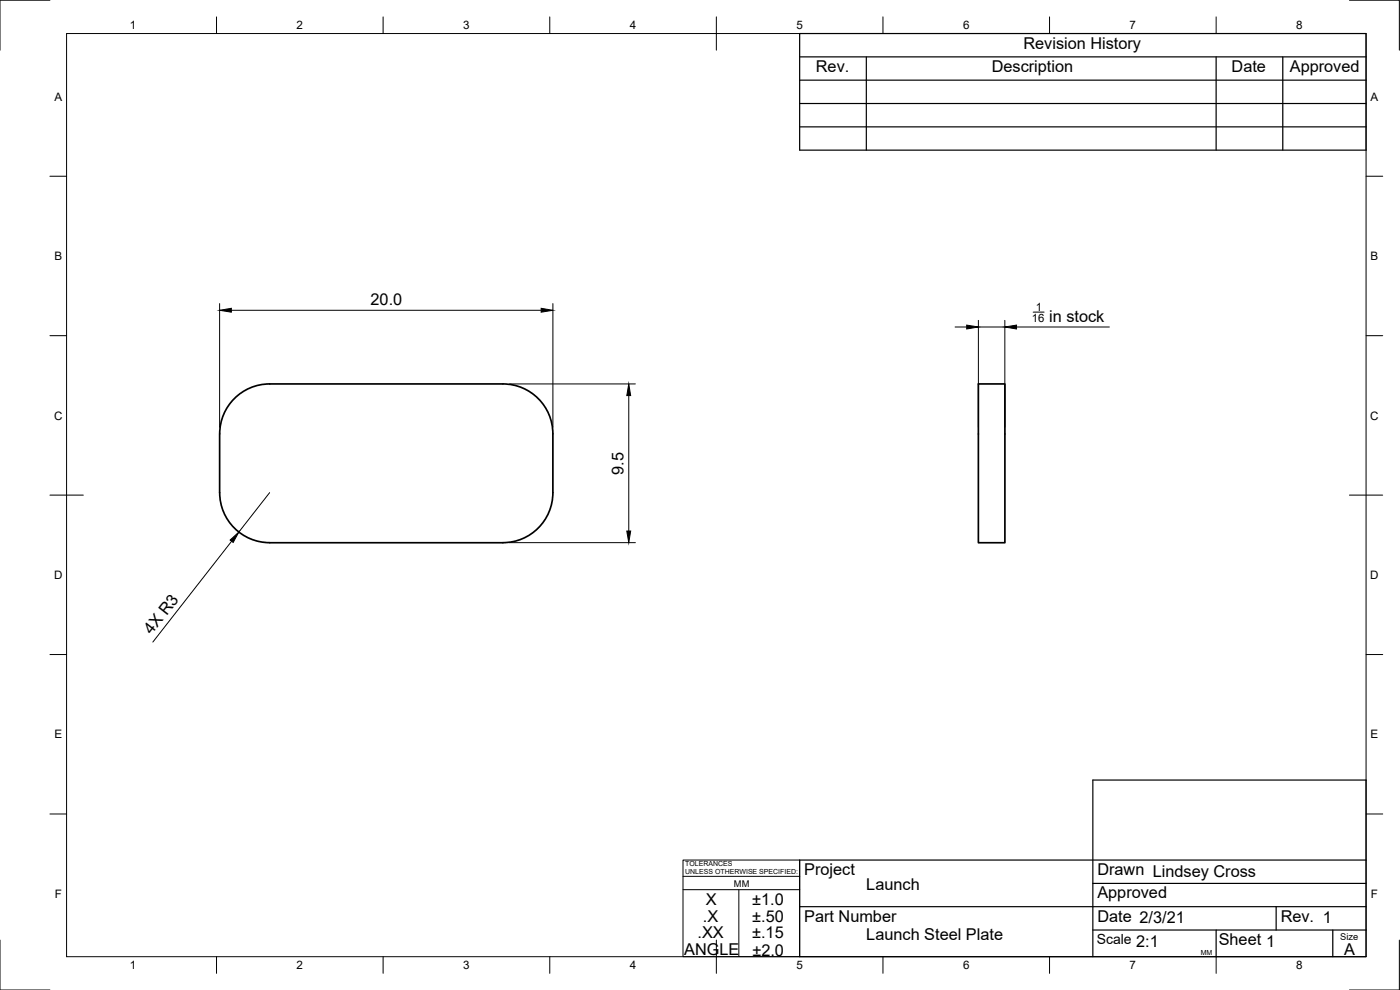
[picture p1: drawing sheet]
<svg xmlns="http://www.w3.org/2000/svg" width="420mm" height="297mm" viewBox="0 0 420 297" stroke-linecap="round" stroke-linejoin="round" font-family="sans-serif">
<!-- layer: Visible -->
<path d="M150.9 115.2h-70a15 15 0 0 0-15 15v17.6a15 15 0 0 0 15 15h70M150.9 115.2a15 15 0 0 1 15 15v17.6a15 15 0 0 1-15 15M293.6 115.2h8v47.6h-8z" fill="none" stroke="#000" stroke-width=".51"/>
<!-- layer: Border -->
<g fill="none" stroke="#000" stroke-width=".3">
<path d="M15 .1h-15v15M20 10.1h390v276.9h-390zM65 5.1v5M115 5.1v5M165 5.1v5M215 5.1v10M265 5.1v5M315 5.1v5M365 5.1v5M405 .1h15v15M15 52.9h5M410 52.9h5"/>
<path d="M15 100.7h5M410 100.7h5M15 148.6h10M405 148.6h10M15 196.4h5M410 196.4h5M15 244.2h5M410 244.2h5M0 282.1v14.9h15M65 287v5M115 287v5M165 287v5"/>
<path d="M215 282.1v9.9M265 287v5M315 287v5M365 287v5M420 282.1v14.9h-15"/>
</g>
<!-- layer: TitleBlock -->
<g fill="none" stroke="#000" stroke-width=".36">
<path d="M240 10.1h170v34.9h-170zM240 17.1h170M260 17.1v27.9M365 17.1v27.9M385 17.1v27.9M240 38.1h170M240 31.1h170M240 24.1h170M410 258h-170v29h170v-53h-82v53M240 272h170M328 279h82M328 265.1h82"/>
<path d="M365 279v8M383 272v7M400 279v8"/>
</g>
<path d="M205 258h35v29h-35zM205 262.9h35M205 266.9h35M221.7 266.9v20" fill="none" stroke="#000" stroke-width=".3"/>
<!-- layer: Dimensions -->
<g fill="none" stroke="#000" stroke-width=".3">
<path d="M65.9 91.1v37.1M69.4 93.1h93M165.9 91.1v37.1M286.6 98.1h3.5M293.6 96.1v32.1M293.6 98.1h8M301.6 96.1v32.1M305.1 98.1h27.8M310.1 93.6h3.3M152.9 115.2h37.8M188.7 118.7v40.6M80.9 147.8l-9.2 11.8"/>
<path d="M69.5 162.4l-23.6 30.2M152.9 162.8h37.8"/>
</g>
<path d="M65.9 93.1l3.5-.6v1.2zM162.4 92.5l3.5 .6-3.5 .6zM290.1 97.5l3.5 .6-3.5 .6zM301.6 98.1l3.5-.6v1.2zM188.7 115.2l.6 3.5h-1.2zM188.1 159.3h1.2l-.6 3.5zM69.1 162l2.6-2.4-1.7 3.2z" fill="#000" stroke="#000" stroke-width=".3"/>
<g font-size="4.9">
<text x="307.1" y="14.6">Revision History</text>
<text x="244.9" y="21.6">Rev.</text>
<text x="297.6" y="21.6">Description</text>
<text x="369.6" y="21.6">Date</text>
<text x="387.1" y="21.6">Approved</text>
<text x="111.2" y="91.5">20.0</text>
<text x="314.9" y="96.6">in stock</text>
<text x="187.1" y="142.4" transform="rotate(-90 187.1 142.4)">9.5</text>
<text x="45.5" y="190.5" transform="rotate(-52 45.5 190.5)">4X R3</text>
<text x="241.3" y="262.6">Project</text>
<text x="329.3" y="262.6">Drawn Lindsey Cross</text>
<text x="260" y="267">Launch</text>
<text x="329.3" y="269.5">Approved</text>
<text x="211.9" y="271.6">X</text>
<text x="225.8" y="271.6">±1.0</text>
<text x="209.3" y="281.5">.XX</text>
<text x="211" y="276.5">.X</text>
<text x="225.7" y="281.6">±.15</text>
<text x="225.8" y="276.6">±.50</text>
<text x="241.3" y="276.5">Part Number</text>
<text x="329.3" y="276.5">Date 2/3/21</text>
<text x="384.3" y="276.5">Rev. 1</text>
<text x="205.3" y="286.6">ANGLE</text>
<text x="225.8" y="286.7">±2.0</text>
<text x="260" y="282.1">Launch Steel Plate</text>
<text x="341" y="284">2:1</text>
<text x="365.8" y="283.6">Sheet 1</text>
<text x="403.4" y="286.5">A</text>
</g>
<text font-size="4.2" x="329.1" y="283.1">Scale</text>
<g font-size="3.5">
<text x="39" y="8.8">1</text>
<text x="89" y="8.8">2</text>
<text x="139" y="8.8">3</text>
<text x="189" y="8.8">4</text>
<text x="239" y="8.8">5</text>
<text x="289" y="8.8">6</text>
<text x="339" y="8.8">7</text>
<text x="389" y="8.8">8</text>
<text x="16.3" y="30.2">A</text>
<text x="411.3" y="30.2">A</text>
<text x="16.3" y="78">B</text>
<text x="411.3" y="78">B</text>
<text x="16.2" y="125.9">C</text>
<text x="411.2" y="125.9">C</text>
<text x="16.2" y="173.7">D</text>
<text x="411.2" y="173.7">D</text>
<text x="16.3" y="221.6">E</text>
<text x="411.3" y="221.6">E</text>
<text x="16.4" y="269.4">F</text>
<text x="411.4" y="269.4">F</text>
<text x="39" y="290.8">1</text>
<text x="89" y="290.8">2</text>
<text x="139" y="290.8">3</text>
<text x="189" y="290.8">4</text>
<text x="239" y="290.8">5</text>
<text x="289" y="290.8">6</text>
<text x="339" y="290.8">7</text>
<text x="389" y="290.8">8</text>
</g>
<g font-size="3.4">
<text x="310.9" y="93.2">1</text>
<text x="309.7" y="96.6">16</text>
</g>
<g font-size="2.8">
<text x="220.3" y="266.1">MM</text>
<text x="402.3" y="282.1">Size</text>
</g>
<g font-size="2.1">
<text x="205.6" y="259.8">TOLERANCES</text>
<text x="205.6" y="262.3">UNLESS OTHERWISE SPECIFIED:</text>
<text x="360.4" y="286.5">MM</text>
</g>
</svg>
